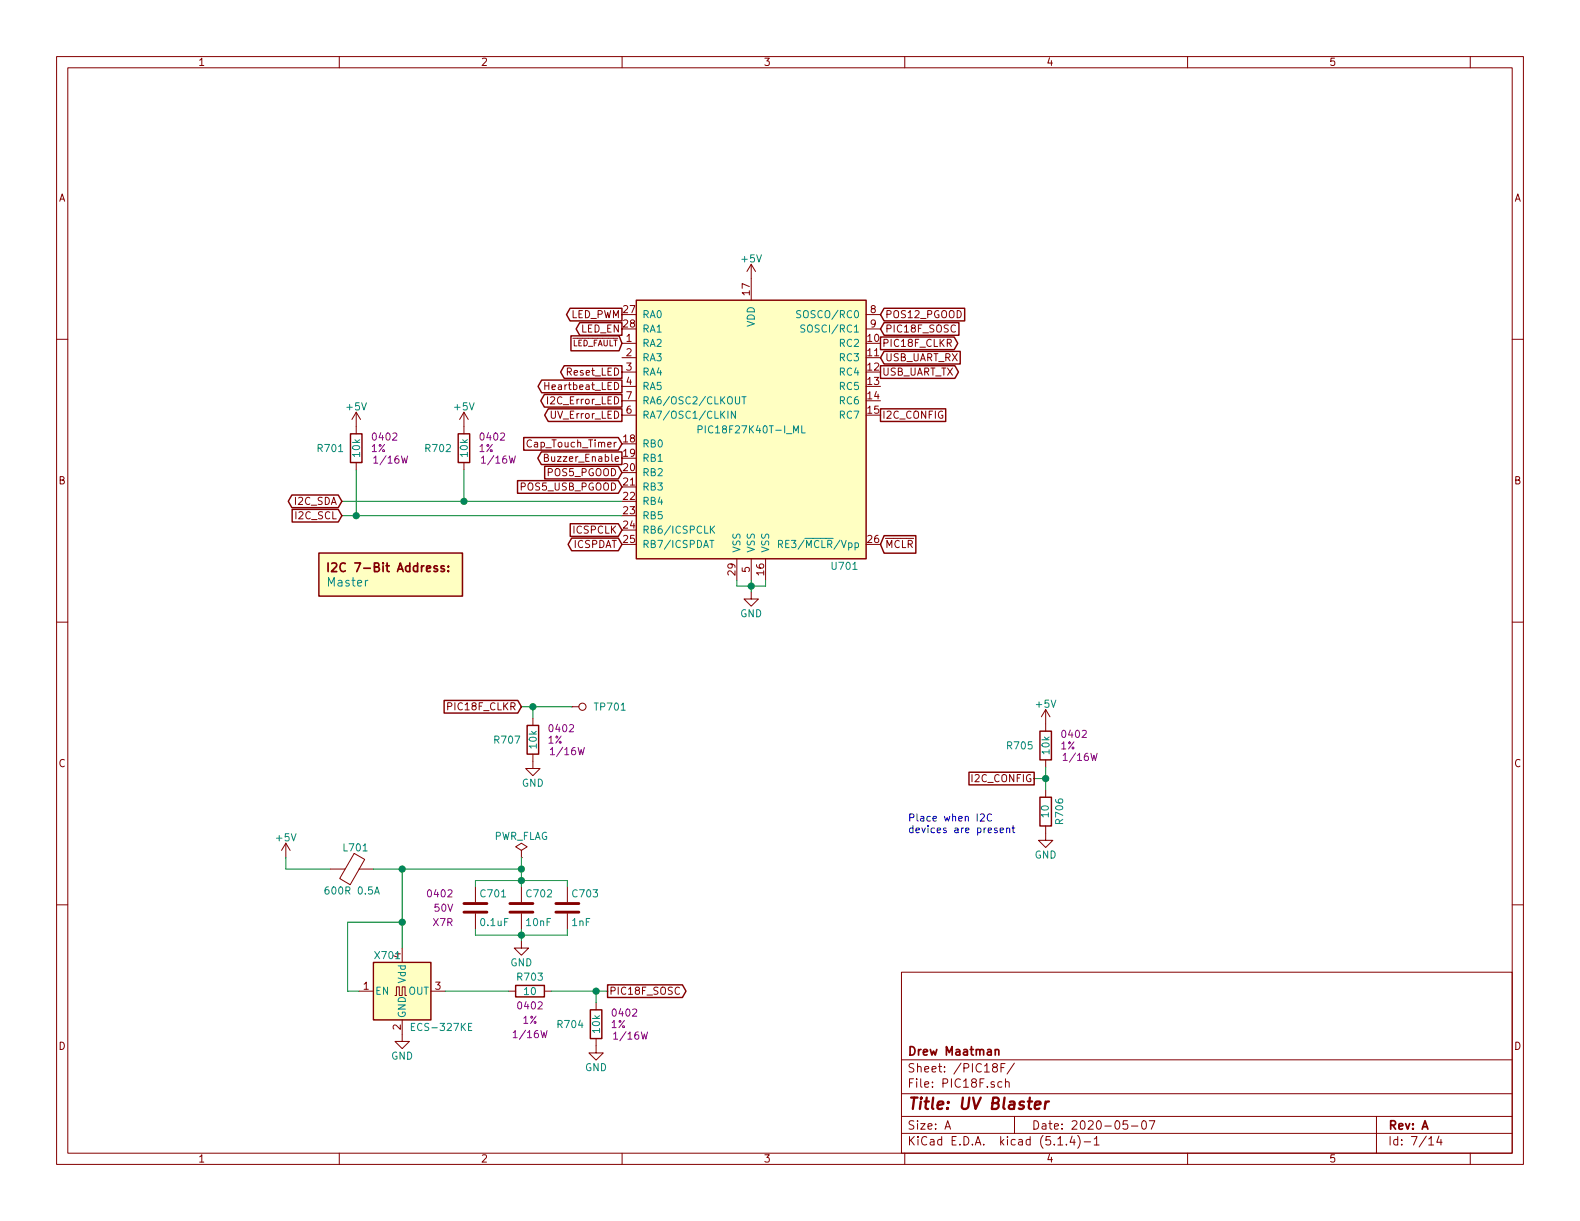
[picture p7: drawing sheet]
EESchema Schematic File Version 4
LIBS:UV_Blaster-cache
EELAYER 30 0
EELAYER END
$Descr A 11000 8500
encoding utf-8
Sheet 7 14
Title "UV Blaster"
Date "2020-05-07"
Rev "A"
Comp "Drew Maatman"
Comment1 ""
Comment2 ""
Comment3 ""
Comment4 ""
$EndDescr
$Comp
L Custom_Library:PIC18(L)F27K40T-I_ML U701
U 1 1
P 5230 2990
F 0 "U701" H 5980 2040 50  0000 R CNN
F 1 "PIC18F27K40T-I_ML" H 5230 2990 50  0000 C CNN
F 2 "Housings_DFN_QFN:QFN-28-1EP_6x6mm_Pitch0.65mm" H 5230 2990 50  0001 C CNN
F 3 "http://ww1.microchip.com/downloads/en/DeviceDoc/PIC18LF27_47K40-Data-Sheet-40001844E.pdf" H 5230 2990 50  0001 C CNN
F 4 "PIC18F27K40T-I/MLCT-ND" H 5230 2990 50  0001 C CNN "Digi-Key PN"
	1    5230 2990
	1    0    0    -1  
$EndComp
$Comp
L power:GND #PWR0708
U 1 1
P 5230 4120
F 0 "#PWR0708" H 5230 3870 50  0001 C CNN
F 1 "GND" H 5230 3970 50  0000 C CNN
F 2 "" H 5230 4120 50  0001 C CNN
F 3 "" H 5230 4120 50  0001 C CNN
	1    5230 4120
	1    0    0    -1  
$EndComp
Wire Wire Line
	5230 4120 5230 4080
Wire Wire Line
	5230 4080 5330 4080
Wire Wire Line
	5330 4080 5330 4040
Connection ~ 5230 4080
Wire Wire Line
	5230 4080 5230 4040
Wire Wire Line
	5230 4080 5130 4080
Wire Wire Line
	5130 4080 5130 4040
$Comp
L power:+5V #PWR0707
U 1 1
P 5230 1940
F 0 "#PWR0707" H 5230 1790 50  0001 C CNN
F 1 "+5V" H 5230 2080 50  0000 C CNN
F 2 "" H 5230 1940 50  0001 C CNN
F 3 "" H 5230 1940 50  0001 C CNN
	1    5230 1940
	1    0    0    -1  
$EndComp
Text GLabel 6130 3790 2    50   Input ~ 0
~MCLR
Text GLabel 4330 3790 0    50   BiDi ~ 0
ICSPDAT
Text GLabel 4330 3690 0    50   Input ~ 0
ICSPCLK
$Comp
L Custom_Library:C_Custom C?
U 1 1
P 3310 6320
AR Path="/5C1D5CD8/5C1E299E" Ref="C?"  Part="1" 
AR Path="/5C1D5CCA/5C1E299E" Ref="C?"  Part="1" 
AR Path="/5E9E1D7E/5C1E299E" Ref="C701"  Part="1" 
F 0 "C701" H 3335 6420 50  0000 L CNN
F 1 "0.1uF" H 3335 6220 50  0000 L CNN
F 2 "Capacitors_SMD:C_0402" H 3348 6170 50  0001 C CNN
F 3 "" H 3335 6420 50  0001 C CNN
F 4 "0402" H 3160 6420 50  0000 R CNN "display_footprint"
F 5 "50V" H 3160 6320 50  0000 R CNN "Voltage"
F 6 "X7R" H 3160 6220 50  0000 R CNN "Dielectric"
F 7 "490-10701-1-ND" H 3735 6820 60  0001 C CNN "Digi-Key PN"
	1    3310 6320
	1    0    0    -1  
$EndComp
$Comp
L Custom_Library:C_Custom C?
U 1 1
P 3630 6320
AR Path="/5C1D5CD8/5C1E29D8" Ref="C?"  Part="1" 
AR Path="/5C1D5CCA/5C1E29D8" Ref="C?"  Part="1" 
AR Path="/5E9E1D7E/5C1E29D8" Ref="C702"  Part="1" 
F 0 "C702" H 3655 6420 50  0000 L CNN
F 1 "10nF" H 3655 6220 50  0000 L CNN
F 2 "Capacitors_SMD:C_0402" H 3668 6170 50  0001 C CNN
F 3 "" H 3655 6420 50  0001 C CNN
F 4 "0402" H 3480 6420 50  0001 R CNN "display_footprint"
F 5 "50V" H 3480 6320 50  0001 R CNN "Voltage"
F 6 "X7R" H 3480 6220 50  0001 R CNN "Dielectric"
F 7 "490-13295-1-ND" H -1440 1280 50  0001 C CNN "Digi-Key PN"
	1    3630 6320
	1    0    0    -1  
$EndComp
$Comp
L Custom_Library:C_Custom C?
U 1 1
P 3950 6320
AR Path="/5C1D5CD8/5C1E2E7C" Ref="C?"  Part="1" 
AR Path="/5C1D5CCA/5C1E2E7C" Ref="C?"  Part="1" 
AR Path="/5E9E1D7E/5C1E2E7C" Ref="C703"  Part="1" 
F 0 "C703" H 3975 6420 50  0000 L CNN
F 1 "1nF" H 3975 6220 50  0000 L CNN
F 2 "Capacitors_SMD:C_0402" H 3988 6170 50  0001 C CNN
F 3 "" H 3975 6420 50  0001 C CNN
F 4 "0402" H 3800 6420 50  0001 R CNN "display_footprint"
F 5 "50V" H 3800 6320 50  0001 R CNN "Voltage"
F 6 "X7R" H 3800 6220 50  0001 R CNN "Dielectric"
F 7 "399-1032-1-ND" H -1440 1280 50  0001 C CNN "Digi-Key PN"
	1    3950 6320
	1    0    0    -1  
$EndComp
Wire Wire Line
	3310 6130 3310 6170
Wire Wire Line
	3630 6130 3630 6170
Wire Wire Line
	3950 6130 3950 6170
Wire Wire Line
	3630 6550 3630 6510
Wire Wire Line
	3630 6510 3310 6510
Wire Wire Line
	3310 6510 3310 6470
Connection ~ 3630 6510
Wire Wire Line
	3630 6510 3630 6470
Wire Wire Line
	3630 6510 3950 6510
Wire Wire Line
	3950 6510 3950 6470
$Comp
L power:GND #PWR0705
U 1 1
P 3630 6550
F 0 "#PWR0705" H 3630 6300 50  0001 C CNN
F 1 "GND" H 3630 6400 50  0000 C CNN
F 2 "" H 3630 6550 50  0001 C CNN
F 3 "" H 3630 6550 50  0001 C CNN
	1    3630 6550
	1    0    0    -1  
$EndComp
$Comp
L Custom_Library:R_Custom R?
U 1 1
P 3230 3120
AR Path="/5BB27BA3/5C1DDC4E" Ref="R?"  Part="1" 
AR Path="/5BB27BF7/5C1DDC4E" Ref="R?"  Part="1" 
AR Path="/5C1DE17A/5C1DDC4E" Ref="R?"  Part="1" 
AR Path="/5C1D5CCA/5C1DDC4E" Ref="R?"  Part="1" 
AR Path="/5E9E1D7E/5C1DDC4E" Ref="R702"  Part="1" 
F 0 "R702" H 3150 3120 50  0000 R CNN
F 1 "10k" V 3230 3120 50  0000 C CNN
F 2 "Resistors_SMD:R_0402" H 3230 3120 50  0001 C CNN
F 3 "" H 3230 3120 50  0001 C CNN
F 4 "0402" H 3330 3200 50  0000 L CNN "display_footprint"
F 5 "1%" H 3330 3120 50  0000 L CNN "Tolerance"
F 6 "1/16W" H 3340 3040 50  0000 L CNN "Wattage"
F 7 "541-3959-1-ND" H 3530 3520 60  0001 C CNN "Digi-Key PN"
	1    3230 3120
	1    0    0    -1  
$EndComp
$Comp
L Custom_Library:R_Custom R?
U 1 1
P 2480 3120
AR Path="/5BB27BA3/5C1DDC59" Ref="R?"  Part="1" 
AR Path="/5BB27BF7/5C1DDC59" Ref="R?"  Part="1" 
AR Path="/5C1DE17A/5C1DDC59" Ref="R?"  Part="1" 
AR Path="/5C1D5CCA/5C1DDC59" Ref="R?"  Part="1" 
AR Path="/5E9E1D7E/5C1DDC59" Ref="R701"  Part="1" 
F 0 "R701" H 2400 3120 50  0000 R CNN
F 1 "10k" V 2480 3120 50  0000 C CNN
F 2 "Resistors_SMD:R_0402" H 2480 3120 50  0001 C CNN
F 3 "" H 2480 3120 50  0001 C CNN
F 4 "0402" H 2580 3200 50  0000 L CNN "display_footprint"
F 5 "1%" H 2580 3120 50  0000 L CNN "Tolerance"
F 6 "1/16W" H 2590 3040 50  0000 L CNN "Wattage"
F 7 "541-3959-1-ND" H 2780 3520 60  0001 C CNN "Digi-Key PN"
	1    2480 3120
	1    0    0    -1  
$EndComp
Wire Wire Line
	2380 3490 3230 3490
Wire Wire Line
	2380 3590 2480 3590
Wire Wire Line
	2480 3270 2480 3590
Wire Wire Line
	3230 3270 3230 3490
Text GLabel 2380 3490 0    50   BiDi ~ 0
I2C_SDA
Text GLabel 2380 3590 0    50   Input ~ 0
I2C_SCL
$Comp
L power:+5V #PWR?
U 1 1
P 2480 2970
AR Path="/5C1DE17A/5C1DDC80" Ref="#PWR?"  Part="1" 
AR Path="/5C1D5CCA/5C1DDC80" Ref="#PWR?"  Part="1" 
AR Path="/5E9E1D7E/5C1DDC80" Ref="#PWR0702"  Part="1" 
F 0 "#PWR0702" H 2480 2820 50  0001 C CNN
F 1 "+5V" H 2480 3110 50  0000 C CNN
F 2 "" H 2480 2970 50  0001 C CNN
F 3 "" H 2480 2970 50  0001 C CNN
	1    2480 2970
	1    0    0    -1  
$EndComp
$Comp
L power:+5V #PWR?
U 1 1
P 3230 2970
AR Path="/5C1DE17A/5C1DDC86" Ref="#PWR?"  Part="1" 
AR Path="/5C1D5CCA/5C1DDC86" Ref="#PWR?"  Part="1" 
AR Path="/5E9E1D7E/5C1DDC86" Ref="#PWR0704"  Part="1" 
F 0 "#PWR0704" H 3230 2820 50  0001 C CNN
F 1 "+5V" H 3230 3110 50  0000 C CNN
F 2 "" H 3230 2970 50  0001 C CNN
F 3 "" H 3230 2970 50  0001 C CNN
	1    3230 2970
	1    0    0    -1  
$EndComp
$Comp
L Custom_Library:I2C_Address DOC701
U 1 1
P 2720 4050
F 0 "DOC701" H 2720 4300 60  0001 C CNN
F 1 "Master" H 2270 4050 60  0000 L CNN
F 2 "" H 2720 4400 60  0001 C CNN
F 3 "" H 2720 4400 60  0001 C CNN
	1    2720 4050
	1    0    0    -1  
$EndComp
Text GLabel 6130 2490 2    50   Input ~ 0
USB_UART_RX
Text GLabel 6130 2590 2    50   Output ~ 0
USB_UART_TX
Text GLabel 6130 2890 2    50   UnSpc ~ 0
I2C_CONFIG
Text GLabel 7200 5420 0    50   UnSpc ~ 0
I2C_CONFIG
$Comp
L Custom_Library:R_Custom R?
U 1 1
P 7280 5190
AR Path="/5BB27BA3/5EAA2704" Ref="R?"  Part="1" 
AR Path="/5BB27BF7/5EAA2704" Ref="R?"  Part="1" 
AR Path="/5C1DE17A/5EAA2704" Ref="R?"  Part="1" 
AR Path="/5C1D5CCA/5EAA2704" Ref="R?"  Part="1" 
AR Path="/5E9E1D7E/5EAA2704" Ref="R705"  Part="1" 
F 0 "R705" H 7200 5190 50  0000 R CNN
F 1 "10k" V 7280 5190 50  0000 C CNN
F 2 "Resistors_SMD:R_0402" H 7280 5190 50  0001 C CNN
F 3 "" H 7280 5190 50  0001 C CNN
F 4 "0402" H 7380 5270 50  0000 L CNN "display_footprint"
F 5 "1%" H 7380 5190 50  0000 L CNN "Tolerance"
F 6 "1/16W" H 7390 5110 50  0000 L CNN "Wattage"
F 7 "541-3959-1-ND" H 7580 5590 60  0001 C CNN "Digi-Key PN"
	1    7280 5190
	1    0    0    -1  
$EndComp
$Comp
L power:+5V #PWR0709
U 1 1
P 7280 5040
F 0 "#PWR0709" H 7280 4890 50  0001 C CNN
F 1 "+5V" H 7280 5180 50  0000 C CNN
F 2 "" H 7280 5040 50  0001 C CNN
F 3 "" H 7280 5040 50  0001 C CNN
	1    7280 5040
	1    0    0    -1  
$EndComp
Wire Wire Line
	7280 5340 7280 5420
Wire Wire Line
	7280 5420 7200 5420
$Comp
L Custom_Library:R_Custom R?
U 1 1
P 7280 5650
AR Path="/5CB0BC26/5EAA5AEA" Ref="R?"  Part="1" 
AR Path="/5E1352F5/5EAA5AEA" Ref="R?"  Part="1" 
AR Path="/5CB6F1ED/5EAA5AEA" Ref="R?"  Part="1" 
AR Path="/5E939CFF/5EAA5AEA" Ref="R?"  Part="1" 
AR Path="/5E9E0E87/5EAA5AEA" Ref="R?"  Part="1" 
AR Path="/5E9E1D7E/5EAA5AEA" Ref="R706"  Part="1" 
F 0 "R706" V 7180 5650 50  0000 C CNN
F 1 "10" V 7280 5650 50  0000 C CNN
F 2 "Resistors_SMD:R_0402" H 7280 5650 50  0001 C CNN
F 3 "" H 7280 5650 50  0001 C CNN
F 4 "0402" V 7380 5650 50  0001 C CNN "display_footprint"
F 5 "1%" V 7480 5650 50  0001 C CNN "Tolerance"
F 6 "1/16W" V 7580 5650 50  0001 C CNN "Wattage"
F 7 "Telemetry" H 7280 5650 50  0001 C CNN "Configuration"
F 8 "311-10.0LRCT-ND" H 7280 5650 50  0001 C CNN "Digi-Key PN"
	1    7280 5650
	-1   0    0    -1  
$EndComp
$Comp
L power:GND #PWR0710
U 1 1
P 7280 5800
F 0 "#PWR0710" H 7280 5550 50  0001 C CNN
F 1 "GND" H 7280 5650 50  0000 C CNN
F 2 "" H 7280 5800 50  0001 C CNN
F 3 "" H 7280 5800 50  0001 C CNN
	1    7280 5800
	1    0    0    -1  
$EndComp
Wire Wire Line
	7280 5500 7280 5420
Connection ~ 7280 5420
Text Notes 6320 5810 0    50   ~ 0
Place when I2C\ndevices are present
Text GLabel 6130 2190 2    50   Input ~ 0
POS12_PGOOD
Text GLabel 4330 3290 0    50   Input ~ 0
POS5_PGOOD
Text GLabel 4330 3390 0    50   Input ~ 0
POS5_USB_PGOOD
Text GLabel 4330 2690 0    50   Output ~ 0
Heartbeat_LED
Text GLabel 4330 2590 0    50   Output ~ 0
Reset_LED
Wire Wire Line
	4330 3490 3230 3490
Connection ~ 3230 3490
Wire Wire Line
	4330 3590 2480 3590
Connection ~ 2480 3590
Text GLabel 4330 2190 0    50   Output ~ 0
LED_PWM
Text GLabel 4330 2290 0    50   Output ~ 0
LED_EN
Text GLabel 4330 2390 0    40   Input ~ 0
~LED_FAULT
Text GLabel 4330 2790 0    50   Output ~ 0
I2C_Error_LED
Text GLabel 4330 2890 0    50   Output ~ 0
UV_Error_LED
Text GLabel 4330 3190 0    50   Output ~ 0
Buzzer_Enable
Text GLabel 4330 3090 0    50   Input ~ 0
Cap_Touch_Timer
Text GLabel 6130 2290 2    50   Input ~ 0
PIC18F_SOSC
$Comp
L Custom_Library:ECS-327KE X701
U 1 1
P 2800 6900
F 0 "X701" H 2600 7150 50  0000 L CNN
F 1 "ECS-327KE" H 2850 6650 50  0000 L CNN
F 2 "Custom Footprints Library:ECS-327KE" H 3500 6550 50  0001 C CNN
F 3 "" H 2700 6900 50  0001 C CNN
F 4 "XC1751CT-ND" H 2800 6900 50  0001 C CNN "Digi-Key PN"
	1    2800 6900
	1    0    0    -1  
$EndComp
Wire Wire Line
	3310 6130 3630 6130
Connection ~ 3630 6130
Wire Wire Line
	3630 6130 3950 6130
Wire Wire Line
	2800 6050 2800 6420
$Comp
L Device:Ferrite_Bead L?
U 1 1
P 2450 6050
AR Path="/5E9E1D8A/5EBDDB51" Ref="L?"  Part="1" 
AR Path="/5E9E1D7E/5EBDDB51" Ref="L701"  Part="1" 
F 0 "L701" V 2300 6075 50  0000 C CNN
F 1 "600R 0.5A" V 2600 6050 50  0000 C CNN
F 2 "Inductors_SMD:L_0402" V 2380 6050 50  0001 C CNN
F 3 "~" H 2450 6050 50  0001 C CNN
F 4 "490-16584-1-ND" H -5740 2960 50  0001 C CNN "Digi-Key PN"
	1    2450 6050
	0    1    1    0   
$EndComp
Wire Wire Line
	2800 6050 2600 6050
$Comp
L power:+5V #PWR0701
U 1 1
P 1990 5970
F 0 "#PWR0701" H 1990 5820 50  0001 C CNN
F 1 "+5V" H 1990 6110 50  0000 C CNN
F 2 "" H 1990 5970 50  0001 C CNN
F 3 "" H 1990 5970 50  0001 C CNN
	1    1990 5970
	1    0    0    -1  
$EndComp
Wire Wire Line
	1990 5970 1990 6050
Wire Wire Line
	1990 6050 2300 6050
Wire Wire Line
	2500 6900 2420 6900
Wire Wire Line
	2420 6900 2420 6420
Wire Wire Line
	2420 6420 2800 6420
Connection ~ 2800 6420
Wire Wire Line
	2800 6420 2800 6600
$Comp
L power:GND #PWR0703
U 1 1
P 2800 7200
F 0 "#PWR0703" H 2800 6950 50  0001 C CNN
F 1 "GND" H 2800 7050 50  0000 C CNN
F 2 "" H 2800 7200 50  0001 C CNN
F 3 "" H 2800 7200 50  0001 C CNN
	1    2800 7200
	1    0    0    -1  
$EndComp
$Comp
L Custom_Library:R_Custom R?
U 1 1
P 3690 6900
AR Path="/5E9E0E87/5EBE6A9B" Ref="R?"  Part="1" 
AR Path="/5E9E1E13/5EBE6A9B" Ref="R?"  Part="1" 
AR Path="/5E9E1D7E/5EBE6A9B" Ref="R703"  Part="1" 
F 0 "R703" V 3590 6900 50  0000 C CNN
F 1 "10" V 3690 6900 50  0000 C CNN
F 2 "Resistors_SMD:R_0402" H 3690 6900 50  0001 C CNN
F 3 "" H 3690 6900 50  0001 C CNN
F 4 "311-10.0LRCT-ND" H 3990 7300 60  0001 C CNN "Digi-Key PN"
F 5 "0402" V 3790 6900 50  0000 C CNN "display_footprint"
F 6 "1%" V 3890 6900 50  0000 C CNN "Tolerance"
F 7 "1/16W" V 3990 6900 50  0000 C CNN "Wattage"
	1    3690 6900
	0    1    1    0   
$EndComp
$Comp
L Custom_Library:R_Custom R?
U 1 1
P 4150 7130
AR Path="/5BB27BA3/5EBE6AA5" Ref="R?"  Part="1" 
AR Path="/5BB27BF7/5EBE6AA5" Ref="R?"  Part="1" 
AR Path="/5C1DE17A/5EBE6AA5" Ref="R?"  Part="1" 
AR Path="/5C1E3A08/5EBE6AA5" Ref="R?"  Part="1" 
AR Path="/5D779AE1/5EBE6AA5" Ref="R?"  Part="1" 
AR Path="/5CB7718D/5EBE6AA5" Ref="R?"  Part="1" 
AR Path="/5E0DC082/5EBE6AA5" Ref="R?"  Part="1" 
AR Path="/5E0F9110/5EBE6AA5" Ref="R?"  Part="1" 
AR Path="/5E9E0EA5/5EBE6AA5" Ref="R?"  Part="1" 
AR Path="/5E9E1E13/5EBE6AA5" Ref="R?"  Part="1" 
AR Path="/5E9E1D7E/5EBE6AA5" Ref="R704"  Part="1" 
F 0 "R704" H 4070 7130 50  0000 R CNN
F 1 "10k" V 4150 7130 50  0000 C CNN
F 2 "Resistors_SMD:R_0402" H 4150 7130 50  0001 C CNN
F 3 "" H 4150 7130 50  0001 C CNN
F 4 "0402" H 4250 7210 50  0000 L CNN "display_footprint"
F 5 "1%" H 4250 7130 50  0000 L CNN "Tolerance"
F 6 "1/16W" H 4260 7050 50  0000 L CNN "Wattage"
F 7 "541-3959-1-ND" H 4450 7530 60  0001 C CNN "Digi-Key PN"
	1    4150 7130
	1    0    0    -1  
$EndComp
$Comp
L power:GND #PWR?
U 1 1
P 4150 7280
AR Path="/5E9E1E13/5EBE6AAB" Ref="#PWR?"  Part="1" 
AR Path="/5E9E1D7E/5EBE6AAB" Ref="#PWR0706"  Part="1" 
F 0 "#PWR0706" H 4150 7030 50  0001 C CNN
F 1 "GND" H 4150 7130 50  0000 C CNN
F 2 "" H 4150 7280 50  0001 C CNN
F 3 "" H 4150 7280 50  0001 C CNN
	1    4150 7280
	1    0    0    -1  
$EndComp
Wire Wire Line
	4150 6900 3840 6900
Wire Wire Line
	4150 6980 4150 6900
Wire Wire Line
	3540 6900 3100 6900
Text GLabel 4230 6900 2    50   Output ~ 0
PIC18F_SOSC
Wire Wire Line
	4230 6900 4150 6900
Connection ~ 4150 6900
Wire Wire Line
	3630 6130 3630 6050
Wire Wire Line
	3630 6050 2800 6050
Connection ~ 2800 6050
$Comp
L power:PWR_FLAG #FLG0101
U 1 1
P 3630 5970
F 0 "#FLG0101" H 3630 6045 50  0001 C CNN
F 1 "PWR_FLAG" H 3630 6120 50  0000 C CNN
F 2 "" H 3630 5970 50  0001 C CNN
F 3 "~" H 3630 5970 50  0001 C CNN
	1    3630 5970
	1    0    0    -1  
$EndComp
Wire Wire Line
	3630 5970 3630 6050
Connection ~ 3630 6050
$Comp
L Custom_Library:TP TP?
U 1 1
P 3980 4920
AR Path="/5C1D5CD8/5EC36A01" Ref="TP?"  Part="1" 
AR Path="/5C1D5C9E/5EC36A01" Ref="TP?"  Part="1" 
AR Path="/5C1E3A08/5EC36A01" Ref="TP?"  Part="1" 
AR Path="/5D779AE1/5EC36A01" Ref="TP?"  Part="1" 
AR Path="/5CB7718D/5EC36A01" Ref="TP?"  Part="1" 
AR Path="/5E0DC082/5EC36A01" Ref="TP?"  Part="1" 
AR Path="/5E0F9110/5EC36A01" Ref="TP?"  Part="1" 
AR Path="/5E9E0EA5/5EC36A01" Ref="TP?"  Part="1" 
AR Path="/5E9E1E24/5EC36A01" Ref="TP?"  Part="1" 
AR Path="/5E9E1D7E/5EC36A01" Ref="TP701"  Part="1" 
F 0 "TP701" V 3980 5070 50  0000 L CNN
F 1 "TP" H 3980 5070 50  0001 C CNN
F 2 "Custom Footprints Library:Test_Point" H 3980 4920 60  0001 C CNN
F 3 "" H 3980 4920 60  0000 C CNN
	1    3980 4920
	0    1    1    0   
$EndComp
Text GLabel 6130 2390 2    50   Output ~ 0
PIC18F_CLKR
Text GLabel 3630 4920 0    50   Input ~ 0
PIC18F_CLKR
$Comp
L Custom_Library:R_Custom R?
U 1 1
P 3710 5150
AR Path="/5BB27BA3/5EC38A41" Ref="R?"  Part="1" 
AR Path="/5BB27BF7/5EC38A41" Ref="R?"  Part="1" 
AR Path="/5C1DE17A/5EC38A41" Ref="R?"  Part="1" 
AR Path="/5C1E3A08/5EC38A41" Ref="R?"  Part="1" 
AR Path="/5D779AE1/5EC38A41" Ref="R?"  Part="1" 
AR Path="/5CB7718D/5EC38A41" Ref="R?"  Part="1" 
AR Path="/5E0DC082/5EC38A41" Ref="R?"  Part="1" 
AR Path="/5E0F9110/5EC38A41" Ref="R?"  Part="1" 
AR Path="/5E9E0EA5/5EC38A41" Ref="R?"  Part="1" 
AR Path="/5E9E1E13/5EC38A41" Ref="R?"  Part="1" 
AR Path="/5E9E1D7E/5EC38A41" Ref="R707"  Part="1" 
F 0 "R707" H 3630 5150 50  0000 R CNN
F 1 "10k" V 3710 5150 50  0000 C CNN
F 2 "Resistors_SMD:R_0402" H 3710 5150 50  0001 C CNN
F 3 "" H 3710 5150 50  0001 C CNN
F 4 "0402" H 3810 5230 50  0000 L CNN "display_footprint"
F 5 "1%" H 3810 5150 50  0000 L CNN "Tolerance"
F 6 "1/16W" H 3820 5070 50  0000 L CNN "Wattage"
F 7 "541-3959-1-ND" H 4010 5550 60  0001 C CNN "Digi-Key PN"
	1    3710 5150
	1    0    0    -1  
$EndComp
Wire Wire Line
	3980 4920 3710 4920
Wire Wire Line
	3710 5000 3710 4920
Connection ~ 3710 4920
Wire Wire Line
	3710 4920 3630 4920
$Comp
L power:GND #PWR0711
U 1 1
P 3710 5300
F 0 "#PWR0711" H 3710 5050 50  0001 C CNN
F 1 "GND" H 3710 5150 50  0000 C CNN
F 2 "" H 3710 5300 50  0001 C CNN
F 3 "" H 3710 5300 50  0001 C CNN
	1    3710 5300
	1    0    0    -1  
$EndComp
$EndSCHEMATC
